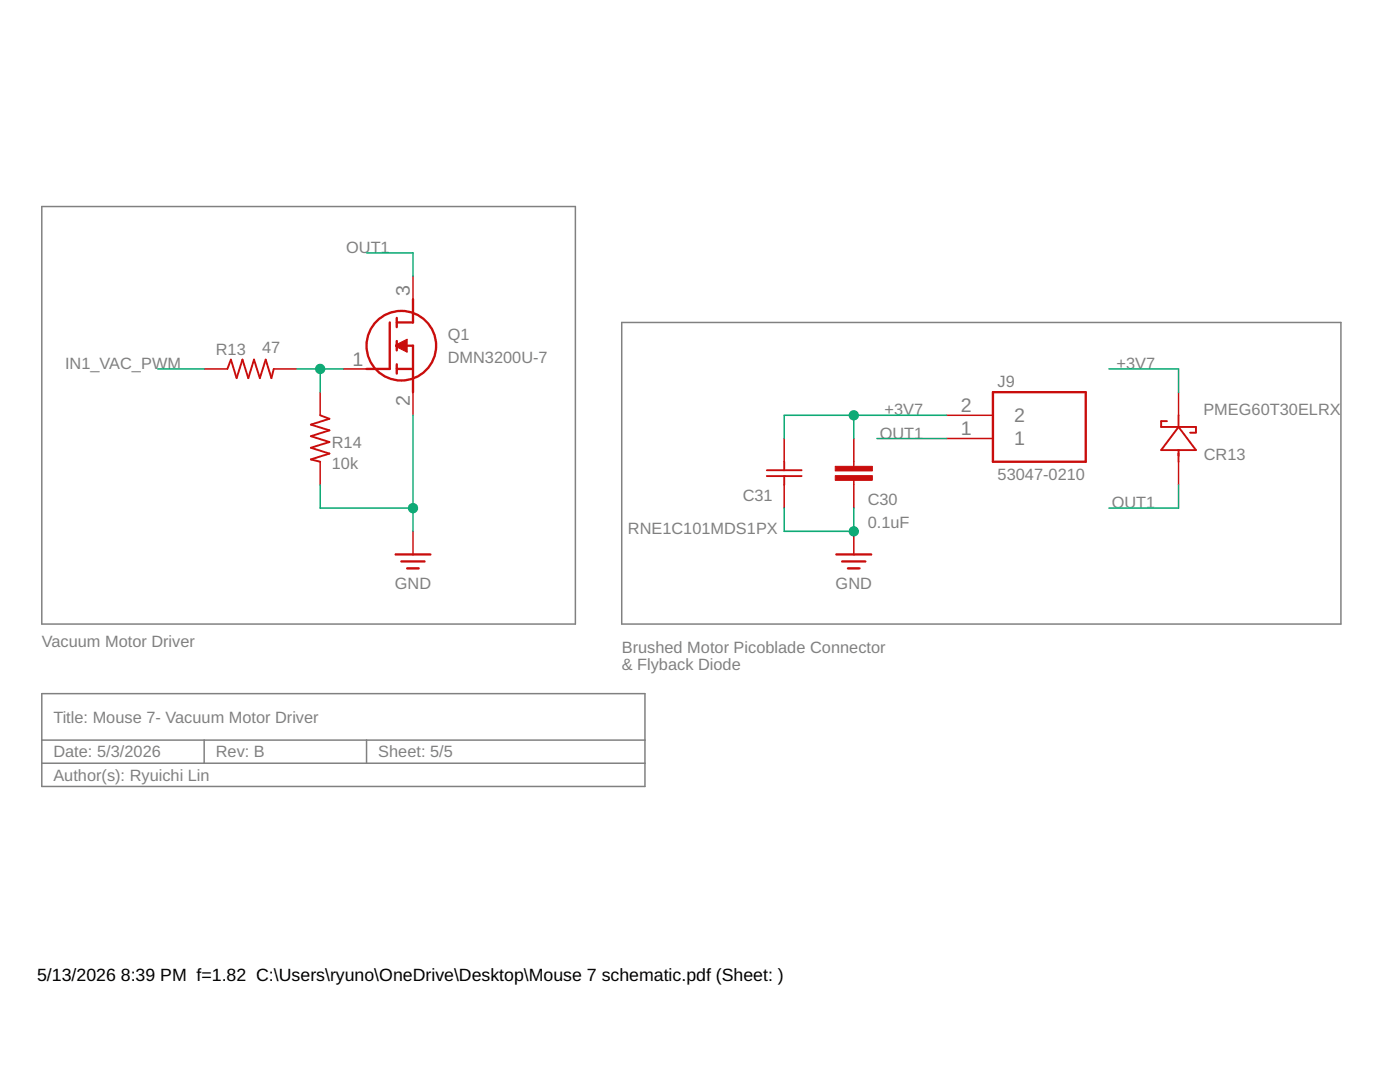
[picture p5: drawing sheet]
<svg xmlns="http://www.w3.org/2000/svg" width="279mm" height="216mm" viewBox="0 0 279 216" stroke-linecap="round" stroke-linejoin="round" font-family="sans-serif">
<path d="M8.3 41.2h106.5v83.3h-106.5zM124.1 64.3h143.5v60.2h-143.5zM8.3 138.4h120.4v18.5h-120.4zM8.3 147.7h120.4M8.3 152.3h120.4M40.7 147.7v4.6M73.2 147.7v4.6" fill="none" stroke="#808080" stroke-width=".3"/>
<g fill="none" stroke="#c90d0c" stroke-width=".47">
<path d="M82.4 59.7v4.6h-3.2M77.8 64.3v9.3h-4.6M79.2 69h3.2v9.3M79.2 73.6h3.2M79.2 63.4v1.9M79.2 68.1v1.8M79.2 72.7v1.8M198.2 78.3h18.5v13.8h-18.5zM79 110.6h6.9M80.1 112h4.6M81.3 113.4h2.3M166.9 110.6h7"/>
<path d="M168.1 112h4.6M169.2 113.4h2.3"/>
<circle cx="80.1" cy="69" r="6.9"/>
</g>
<g fill="none" stroke="#c90d0c" stroke-width=".3">
<path d="M82.4 55.1v4.6M40.7 73.6h4.7M54.6 73.6h4.7M63.9 78.3v4.6M68.5 73.6h4.7M82.4 78.3v4.6M235.2 78.3v4.6M63.9 92.1v4.7M156.5 87.5v4.6M156.5 96.8v4.6M170.4 87.5v5.5M170.4 95.8v5.6"/>
<path d="M188.9 87.5h9.3M188.9 82.9h9.3M235.2 92.1v4.7M82.4 106v4.6M170.4 106v4.6"/>
</g>
<g fill="#c90d0c" stroke="#c90d0c" stroke-width=".2">
<path d="M166.7 94.9h7.4v.9h-7.4z"/>
<path d="M166.7 93h7.4v1h-7.4z"/>
</g>
<path d="M45.4 73.6l.7-1.8 1.1 3.7 1.2-3.7 1.2 3.7 1.1-3.7 1.2 3.7 1.1-3.7 1.2 3.7 .4-1.9M63.9 82.9l1.8 .7-3.7 1.1 3.7 1.2-3.7 1.1 3.7 1.2-3.7 1.1 3.7 1.2-3.7 1.2 1.9 .4M153 93.8h7M153 95h7M156.5 92.1v1.7M156.5 95v1.8M232.9 84h-1.2v1.2h7v1.1h-1.2M235.2 82.9v2.3M235.2 89.8v2.3M235.2 85.2l3.5 4.6h-7z" fill="none" stroke="#c90d0c" stroke-width=".38"/>
<path d="M78.9 68.8l2.4-1.1v2.6l-2.4-1.2z" fill-rule="evenodd" fill="#c90d0c" stroke="#c90d0c" stroke-width=".2"/>
<path d="M73.2 50.5h9.2v4.6M31.5 73.6h9.2M59.3 73.6h9.2M63.9 73.6v4.7M221.3 73.6h13.9v4.7M63.9 96.8v4.6h18.5M82.4 82.9v23.1M170.4 82.9v4.6M175 87.5h13.9M188.9 82.9h-32.4v4.6M235.2 96.8v4.6h-13.9M156.5 101.4v4.6h13.9v-4.6" fill="none" stroke="#0dab76" stroke-width=".3"/>
<g fill="#0dab76" stroke="#0dab76" stroke-width=".2">
<circle cx="170.4" cy="82.9" r=".93"/>
<circle cx="82.4" cy="101.4" r=".93"/>
<circle cx="170.4" cy="106" r=".93"/>
<circle cx="63.9" cy="73.6" r=".93"/>
</g>
<g font-size="3.9" fill="#808080">
<text x="81.8" y="59.1" transform="rotate(-90 81.8 59.1)">3</text>
<text x="70.3" y="73">1</text>
<text x="81.8" y="81.1" transform="rotate(-90 81.8 81.1)">2</text>
<text x="191.7" y="82.2">2</text>
<text x="191.7" y="86.9">1</text>
<text x="202.4" y="88.9">1</text>
<text x="202.4" y="84.3">2</text>
</g>
<g font-size="3.5">
<text x="7.4" y="195.8">5/13/2026</text>
<text x="24.1" y="195.8">8:39 PM f=1.82 C:\Users\ryuno\OneDrive\Desktop\Mouse 7 schematic.pdf (Sheet: )</text>
</g>
<g font-size="3.3" fill="#808080">
<text x="69.1" y="50.5">OUT1</text>
<text x="43.1" y="70.9">R13</text>
<text x="52.3" y="70.4">47</text>
<text x="89.4" y="67.8">Q1</text>
<text x="13" y="73.6">IN1_VAC_PWM</text>
<text x="89.4" y="72.4">DMN3200U-7</text>
<text x="199.1" y="77.3">J9</text>
<text x="222.8" y="73.6">+3V7</text>
<text x="176.6" y="82.9">+3V7</text>
<text x="240.2" y="82.8">PMEG60T30ELRX</text>
<text x="66.2" y="89.4">R14</text>
<text x="175.6" y="87.5">OUT1</text>
<text x="66.2" y="93.5">10k</text>
<text x="199.1" y="95.8">53047-0210</text>
<text x="240.3" y="91.8">CR13</text>
<text x="148.2" y="100.1">C31</text>
<text x="173.2" y="100.7">C30</text>
<text x="221.9" y="101.4">OUT1</text>
<text x="125.3" y="106.5">RNE1C101MDS1PX</text>
<text x="173.2" y="105.3">0.1uF</text>
<text x="78.8" y="117.6">GND</text>
<text x="166.8" y="117.6">GND</text>
<text x="8.3" y="129.2">Vacuum Motor Driver</text>
<text x="124.1" y="130.3">Brushed Motor Picoblade Connector</text>
<text x="124.1" y="133.8">&amp; Flyback Diode</text>
<text x="10.7" y="144.2">Title: Mouse 7- Vacuum Motor Driver</text>
<text x="10.7" y="151.1">Date: 5/3/2026</text>
<text x="10.7" y="155.8">Author(s): Ryuichi Lin</text>
<text x="43.1" y="151.1">Rev: B</text>
<text x="75.5" y="151.1">Sheet: 5/5</text>
</g>
</svg>
